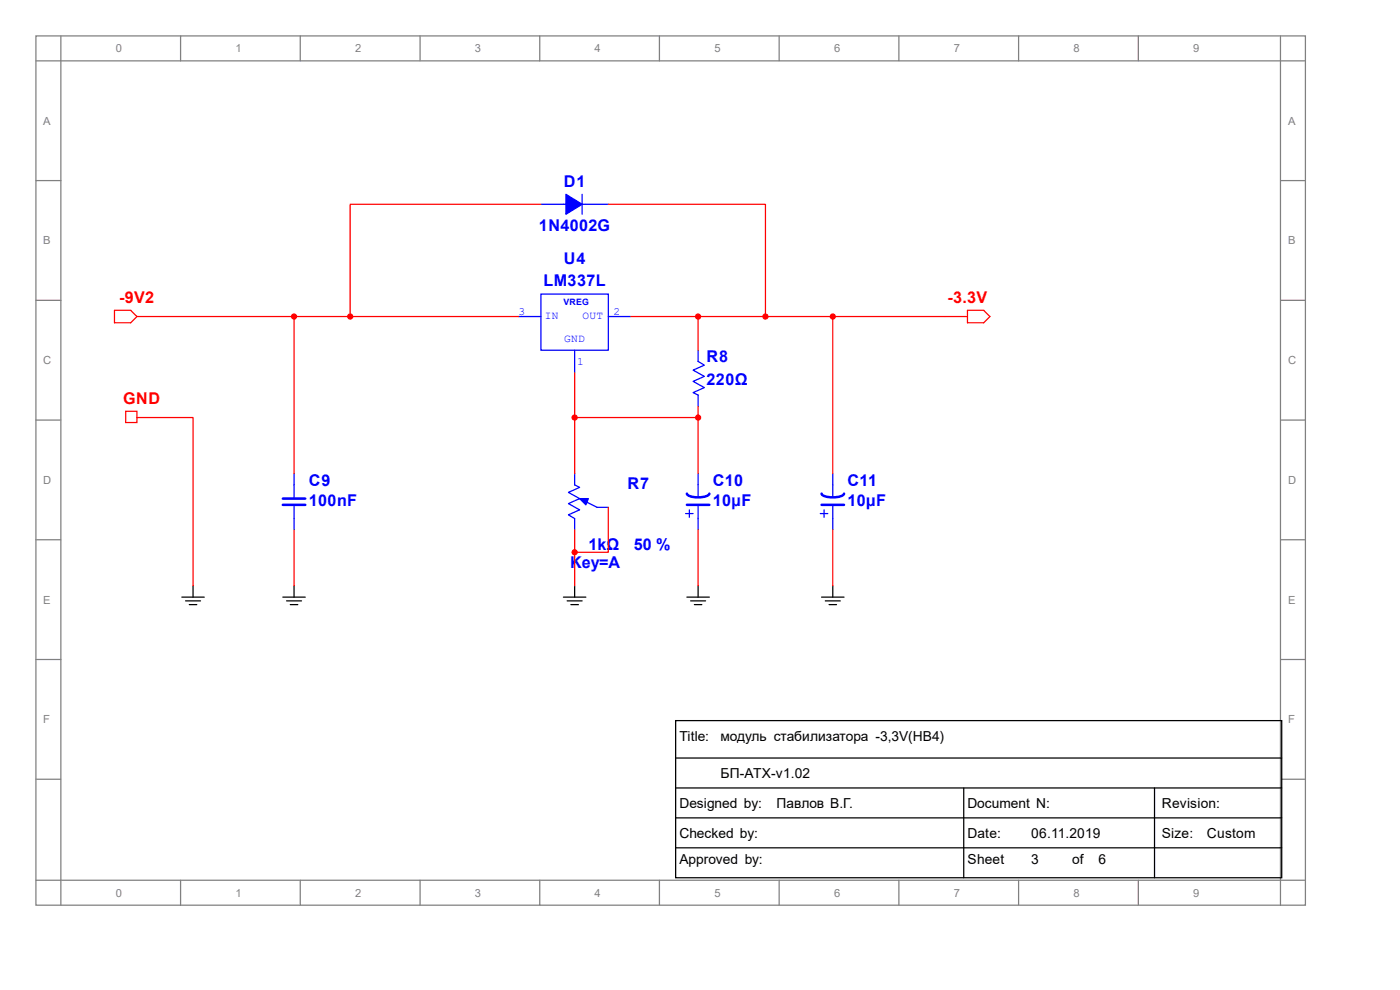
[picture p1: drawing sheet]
<svg xmlns="http://www.w3.org/2000/svg" width="297mm" height="210mm" viewBox="0 0 297 210" stroke-linecap="round" stroke-linejoin="round" font-family="sans-serif">
<g fill="none" stroke="#808080" stroke-width=".26">
<path d="M7.6 7.6h269.3v184.4h-269.3zM7.6 12.9h269.3M12.9 7.6v184.4M38.3 7.6v5.3M63.7 7.6v5.3M89.1 7.6v5.3M114.5 7.6v5.3M139.9 7.6v5.3M165.3 7.6v5.3M190.7 7.6v5.3M216.1 7.6v5.3M241.5 7.6v5.3"/>
<path d="M271.7 7.6v184.4M7.6 38.3h5.3M271.7 38.3h5.2M7.6 63.7h5.3M271.7 63.7h5.2M7.6 89.1h5.3M271.7 89.1h5.2M7.6 114.5h5.3M271.7 114.5h5.2M7.6 139.9h5.3M271.7 139.9h5.2M7.6 165.3h5.3"/>
<path d="M271.7 165.3h5.2M7.6 186.7h269.3M38.3 186.7v5.3M63.7 186.7v5.3M89.1 186.7v5.3M114.5 186.7v5.3M139.9 186.7v5.3M165.3 186.7v5.3M190.7 186.7v5.3M216.1 186.7v5.3M241.5 186.7v5.3"/>
</g>
<path d="M114.8 62.4h14.3v11.9h-14.3z" fill="none" stroke="#00f" stroke-width=".26"/>
<path d="M110 67.1h4.8" fill="none" stroke="#00f" stroke-width=".26"/>
<path d="M121.9 74.3v4.8" fill="none" stroke="#00f" stroke-width=".26"/>
<path d="M129.1 67.1h4.7" fill="none" stroke="#00f" stroke-width=".26"/>
<path d="M24.3 65.8h3.4l1.3 1.3-1.3 1.4h-3.4z" fill="none" stroke="#f00" stroke-width=".26"/>
<path d="M29 67.1h4.8M205.2 65.8h3.5l1.3 1.3-1.3 1.4h-3.5z" fill="none" stroke="#f00" stroke-width=".26"/>
<path d="M200.5 67.1h4.7" fill="none" stroke="#f00" stroke-width=".26"/>
<path d="M120.1 41.2l3.4 2.1-3.4 2.2z" fill="#00f" stroke="#00f" stroke-width=".26"/>
<path d="M119.5 43.3h4.8M123.5 41.2v4.3" fill="none" stroke="#00f" stroke-width=".26"/>
<path d="M114.8 43.3h4.7" fill="none" stroke="#00f" stroke-width=".26"/>
<path d="M124.3 43.3h4.8M62.4 102.9v2.6M62.4 107.4v2.6" fill="none" stroke="#00f" stroke-width=".26"/>
<path d="M60 105.8h4.8M60 107.1h4.8" fill="none" stroke="#00f" stroke-width=".53"/>
<path d="M62.4 110v2.4" fill="none" stroke="#00f" stroke-width=".26"/>
<path d="M62.4 100.5v2.4M174 109h1.6M174.8 108.2v1.5M176.7 102.9v2.6M176.7 107.1v2.9" fill="none" stroke="#00f" stroke-width=".26"/>
<path d="M174.3 107.1h4.8M174.3 104.7a2.44 2.44 0 0 0 2.4 .8l1.2-.1a1.27 1.27 0 0 0 1.2-.7" fill="none" stroke="#00f" stroke-width=".53"/>
<path d="M176.7 100.5v2.4" fill="none" stroke="#00f" stroke-width=".26"/>
<path d="M148.1 76.7l1.3 .8-2.4 1 2.4 1.3-2.4 1.1 2.4 1.3-2.4 1.1 1.1 .5M176.7 110v2.4" fill="none" stroke="#00f" stroke-width=".26"/>
<path d="M148.1 83.8v2.4" fill="none" stroke="#00f" stroke-width=".26"/>
<path d="M148.1 74.3v2.4M121.9 102.9l1.1 .5-2.4 1.1 2.4 1.3-2.4 1 2.4 1.4-2.4 1 1.3 .8M123 105.8l3.7 1.8" fill="none" stroke="#00f" stroke-width=".26"/>
<path d="M123 105.8h1.8l-.5 1.3z" fill="#00f" stroke="#00f" stroke-width=".26"/>
<path d="M121.9 100.5v2.4" fill="none" stroke="#00f" stroke-width=".26"/>
<path d="M126.7 107.6h2.4" fill="none" stroke="#00f" stroke-width=".26"/>
<path d="M121.9 110v2.4M145.5 109h1.5M146.3 108.2v1.5M148.1 102.9v2.6M148.1 107.1v2.9" fill="none" stroke="#00f" stroke-width=".26"/>
<g fill="none" stroke="#000" stroke-width=".26">
<path d="M60 126.7h4.8M60.8 127.5h3.2M61.6 128.3h1.6M62.4 124.3v2.4M119.5 126.7h4.8M120.3 127.5h3.2M121.1 128.3h1.6M121.9 124.3v2.4M145.7 126.7h4.8M146.5 127.5h3.2M147.3 128.3h1.6M148.1 124.3v2.4"/>
<path d="M174.3 126.7h4.8M175.1 127.5h3.2M175.9 128.3h1.6M176.7 124.3v2.4"/>
</g>
<path d="M145.7 107.1h4.8M145.7 104.7a2.44 2.44 0 0 0 2.4 .8l1.2-.1a1.27 1.27 0 0 0 1.2-.7" fill="none" stroke="#00f" stroke-width=".53"/>
<path d="M148.1 100.5v2.4" fill="none" stroke="#00f" stroke-width=".26"/>
<path d="M148.1 110v2.4" fill="none" stroke="#00f" stroke-width=".26"/>
<path d="M26.7 87.3h2.3v2.3h-2.3z" fill="none" stroke="#f00" stroke-width=".26"/>
<g fill="none" stroke="#f00" stroke-width=".26">
<path d="M114.8 43.3h-40.5v23.8M129.1 43.3h33.3v23.8M33.8 67.1h76.2M62.4 67.1v33.4M121.9 79.1v21.4M133.8 67.1h66.7M148.1 67.1v7.2M176.7 67.1v33.4M29 88.6h12v35.7M121.9 88.6h26.2M148.1 86.2v14.3M62.4 112.4v11.9"/>
<path d="M121.9 112.4v11.9M129.1 107.6v9.6h-7.2M148.1 112.4v11.9M176.7 112.4v11.9"/>
</g>
<path d="M38.6 126.7h4.7M39.4 127.5h3.1M40.2 128.3h1.5M41 124.3v2.4M143.3 152.9h128.6v33.3h-128.6zM143.3 160.8h128.6M143.3 167.2h128.6M143.3 173.5h128.6M143.3 179.9h128.6M204.5 167.2v19M244.9 167.2v19" fill="none" stroke="#000" stroke-width=".26"/>
<g fill="#f00" stroke="#f00" stroke-width=".26">
<circle cx="121.9" cy="88.6" r=".53"/>
<circle cx="148.1" cy="88.6" r=".53"/>
<circle cx="148.1" cy="67.1" r=".53"/>
<circle cx="62.4" cy="67.1" r=".53"/>
<circle cx="176.7" cy="67.1" r=".53"/>
<circle cx="162.4" cy="67.1" r=".53"/>
<circle cx="74.3" cy="67.1" r=".53"/>
<circle cx="121.9" cy="117.2" r=".53"/>
</g>
<g font-size="3.4" fill="#00f">
<text x="119.6" y="39.6">D1</text>
<text x="114.3" y="49.1">1N4002G</text>
<text x="119.6" y="56">U4</text>
<text x="115.3" y="60.7">LM337L</text>
<text x="149.9" y="76.9">R8</text>
<text x="149.9" y="81.7">220Ω</text>
<text x="65.5" y="103.1">C9</text>
<text x="65.5" y="107.3">100nF</text>
<text x="133.1" y="103.6">R7</text>
<text x="151.2" y="103.1">C10</text>
<text x="151.2" y="107.3">10µF</text>
<text x="179.8" y="103.1">C11</text>
<text x="179.8" y="107.3">10µF</text>
<text x="124.9" y="116.6">1kΩ</text>
<text x="134.5" y="116.6">50 %</text>
<text x="120.9" y="120.5">Key=A</text>
</g>
<g font-size="3.4" fill="#f00">
<text x="25.3" y="64.2">-9V2</text>
<text x="201" y="64.2">-3.3V</text>
<text x="26.2" y="85.6">GND</text>
</g>
<g font-size="2.9">
<text x="144.1" y="157.1">Title:</text>
<text x="152.9" y="157.1">модуль стабилизатора -3,3V(HB4)</text>
<text x="152.9" y="165">БП-ATX-v1.02</text>
<text x="144.1" y="171.4">Designed by:</text>
<text x="164.8" y="171.4">Павлов В.Г.</text>
<text x="205.2" y="171.4">Document N:</text>
<text x="246.5" y="171.4">Revision:</text>
<text x="144.1" y="177.7">Checked by:</text>
<text x="205.2" y="177.7">Date:</text>
<text x="218.7" y="177.7">06.11.2019</text>
<text x="246.5" y="177.7">Size:</text>
<text x="256" y="177.7">Custom</text>
<text x="144.1" y="183.3">Approved by:</text>
<text x="205.2" y="183.3">Sheet</text>
<text x="218.7" y="183.3">3</text>
<text x="227.4" y="183.3">of</text>
<text x="233" y="183.3">6</text>
</g>
<g font-size="2.4" fill="#808080">
<text x="24.6" y="11.1">0</text>
<text x="50" y="11.1">1</text>
<text x="75.4" y="11.1">2</text>
<text x="100.8" y="11.1">3</text>
<text x="126.2" y="11.1">4</text>
<text x="151.6" y="11.1">5</text>
<text x="177" y="11.1">6</text>
<text x="202.4" y="11.1">7</text>
<text x="227.8" y="11.1">8</text>
<text x="253.2" y="11.1">9</text>
<text x="9.2" y="26.5">A</text>
<text x="273.3" y="26.5">A</text>
<text x="9.2" y="51.9">B</text>
<text x="273.3" y="51.9">B</text>
<text x="9.2" y="77.3">C</text>
<text x="273.3" y="77.3">C</text>
<text x="9.2" y="102.7">D</text>
<text x="273.3" y="102.7">D</text>
<text x="9.2" y="128.1">E</text>
<text x="273.3" y="128.1">E</text>
<text x="9.2" y="153.5">F</text>
<text x="273.3" y="153.5">F</text>
<text x="24.6" y="190.2">0</text>
<text x="50" y="190.2">1</text>
<text x="75.4" y="190.2">2</text>
<text x="100.8" y="190.2">3</text>
<text x="126.2" y="190.2">4</text>
<text x="151.6" y="190.2">5</text>
<text x="177" y="190.2">6</text>
<text x="202.4" y="190.2">7</text>
<text x="227.8" y="190.2">8</text>
<text x="253.2" y="190.2">9</text>
</g>
<g font-size="2.4" fill="#00f">
<text x="110" y="66.8">3</text>
<text x="115.6" y="67.6">IN</text>
<text x="123.6" y="67.6">OUT</text>
<text x="130.1" y="66.8">2</text>
<text x="119.7" y="72.5">GND</text>
<text x="122.4" y="77.3">1</text>
</g>
<text font-size="1.9" fill="#00f" x="119.5" y="64.6">VREG</text>
</svg>
